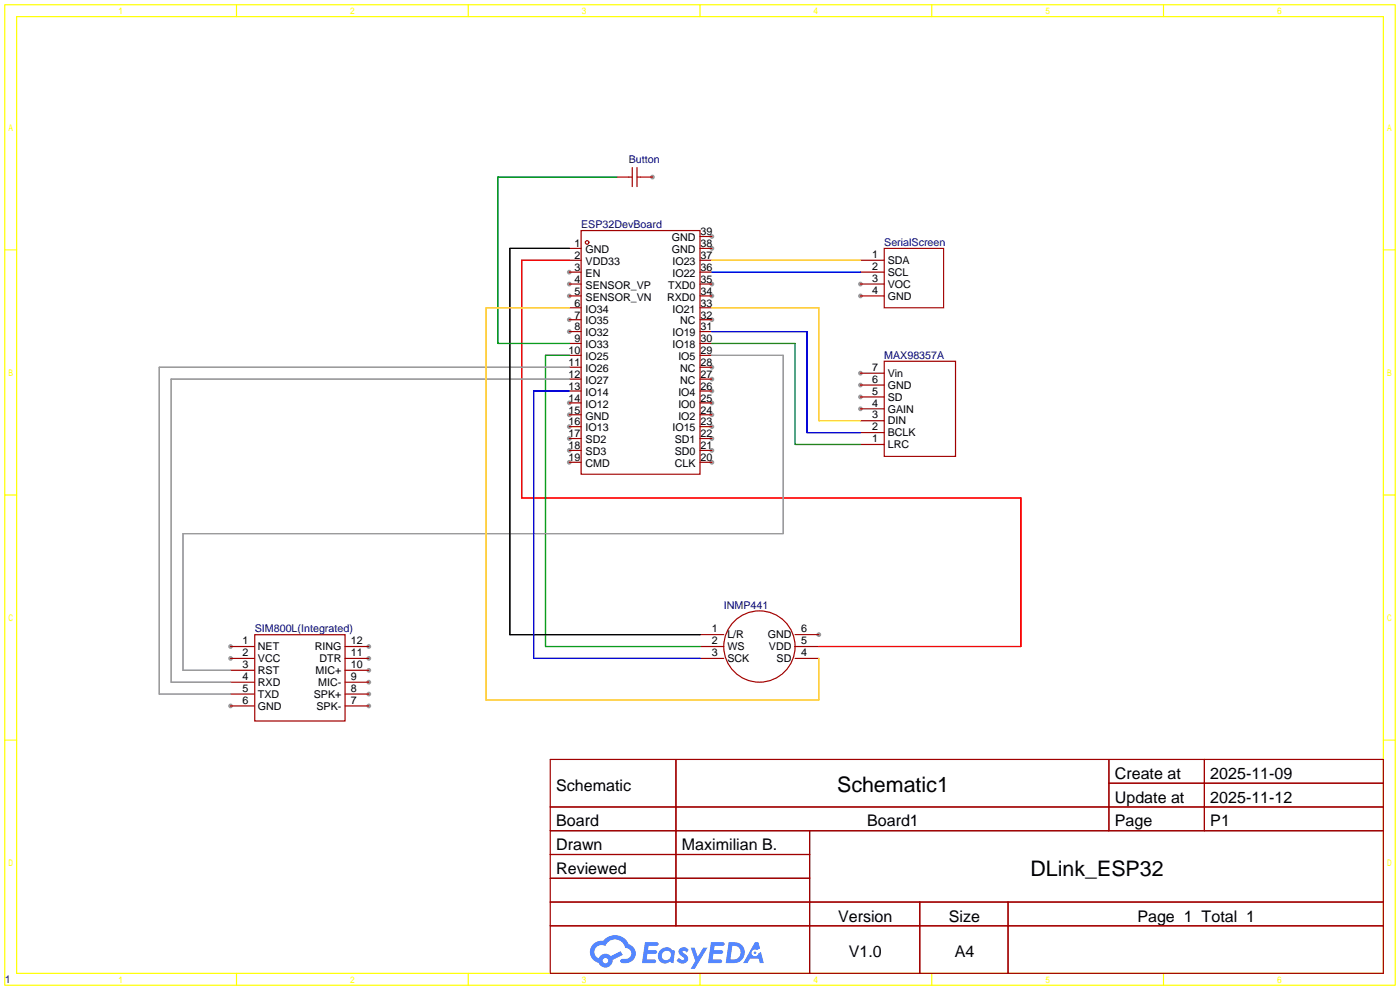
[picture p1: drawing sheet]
<svg xmlns="http://www.w3.org/2000/svg" width="299mm" height="212mm" viewBox="0 0 299 212" stroke-linecap="round" stroke-linejoin="round" font-family="sans-serif">
<g fill="#999">
<circle cx="121.7" cy="58.2" r=".51"/>
<circle cx="121.7" cy="60.7" r=".51"/>
<circle cx="121.7" cy="63.2" r=".51"/>
<circle cx="121.7" cy="68.3" r=".51"/>
<circle cx="121.7" cy="70.9" r=".51"/>
<circle cx="121.7" cy="86.1" r=".51"/>
<circle cx="121.7" cy="88.6" r=".51"/>
<circle cx="121.7" cy="91.2" r=".51"/>
<circle cx="121.7" cy="93.7" r=".51"/>
<circle cx="121.7" cy="96.3" r=".51"/>
<circle cx="121.7" cy="98.8" r=".51"/>
<circle cx="152.1" cy="98.8" r=".51"/>
<circle cx="152.1" cy="96.3" r=".51"/>
<circle cx="152.1" cy="93.7" r=".51"/>
<circle cx="152.1" cy="91.2" r=".51"/>
<circle cx="152.1" cy="88.6" r=".51"/>
<circle cx="152.1" cy="86.1" r=".51"/>
<circle cx="152.1" cy="83.6" r=".51"/>
<circle cx="152.1" cy="81" r=".51"/>
<circle cx="152.1" cy="78.5" r=".51"/>
<circle cx="152.1" cy="68.3" r=".51"/>
<circle cx="152.1" cy="63.2" r=".51"/>
<circle cx="152.1" cy="60.7" r=".51"/>
<circle cx="152.1" cy="53.1" r=".51"/>
<circle cx="152.1" cy="50.5" r=".51"/>
<circle cx="49.3" cy="138.2" r=".51"/>
<circle cx="49.3" cy="140.7" r=".51"/>
<circle cx="49.3" cy="150.9" r=".51"/>
<circle cx="78.8" cy="150.9" r=".51"/>
<circle cx="78.8" cy="148.3" r=".51"/>
<circle cx="78.8" cy="145.8" r=".51"/>
<circle cx="78.8" cy="143.3" r=".51"/>
<circle cx="78.8" cy="140.7" r=".51"/>
<circle cx="78.8" cy="138.2" r=".51"/>
<circle cx="175" cy="135.6" r=".51"/>
<circle cx="139.4" cy="37.8" r=".51"/>
<circle cx="183.9" cy="87.4" r=".51"/>
<circle cx="183.9" cy="84.8" r=".51"/>
<circle cx="183.9" cy="82.3" r=".51"/>
<circle cx="183.9" cy="79.8" r=".51"/>
<circle cx="183.9" cy="60.7" r=".51"/>
<circle cx="183.9" cy="63.2" r=".51"/>
</g>
<g fill="none" stroke="#ff0" stroke-width=".25">
<path d="M1 1h297.2v209.6h-297.2zM3.6 3.6h292.1v204.4h-292.1zM50.5 1v2.6M100.1 1v2.6M149.6 1v2.6M199.1 1v2.6M248.7 1v2.6M1 53.4h2.6M295.7 53.4h2.5M1 105.8h2.6M295.7 105.8h2.5M1 158.2h2.6"/>
<path d="M295.7 158.2h2.5M50.5 208v2.6M100.1 208v2.6M149.6 208v2.6M199.1 208v2.6M248.7 208v2.6"/>
</g>
<g fill="none" stroke="#a10000" stroke-width=".25">
<path d="M117.6 162.3h178.1v45.7h-178.1zM117.6 172.5h178.1M117.6 177.5h178.1M144.5 162.3v35.6M173 177.5v30.5M237 162.3v15.2M237 167.4h58.7M257.4 162.3v15.2M117.6 182.6h55.4M117.6 192.8h178.1M117.6 187.7h55.4M117.6 197.9h178.1"/>
<path d="M196.6 192.8v15.2M215.4 192.8v15.2"/>
</g>
<g fill="#5487ff">
<path d="M145.3 202.7a1.3 1.3 0 0 1 1.9 .3l-.4 .6a.54 .54 0 0 0-.9-.2l.1 .2a1.34 1.34 0 0 1 .9 1.8 1.47 1.47 0 0 1-2.3-.1l.5-.6 .8 .5a.31 .31 0 0 0 .4-.3 .31 .31 0 0 0-.3-.4 1.12 1.12 0 0 1-.7-1.8z"/>
<path d="M147.6 202.5h.9l.6 2 1.2-2h.9l-2.7 4.6h-.9l1-1.7z"/>
<path d="M137.8 201.4h1.7a1.31 1.31 0 0 1 1.2 .2 .4 .4 0 0 1-.3 .5l-1.8 .1-.1 .9h1.6a.4 .4 0 0 1 .4 .4 .4 .4 0 0 1-.5 .4h-1.6l-.2 1.2h1.4a.46 .46 0 0 1 .5 0 .46 .46 0 0 1 .1 .5l-.4 .2h-2.6z"/>
<path d="M151.9 201.4h1.7a1.32 1.32 0 0 1 1.2 .2 .39 .39 0 0 1-.3 .5l-1.8 .1-.1 .9h1.6a.4 .4 0 0 1 .4 .4 .4 .4 0 0 1-.4 .4h-1.7l-.2 1.2h1.4a.46 .46 0 0 1 .5 0 .46 .46 0 0 1 .1 .5l-.4 .2h-2.6z"/>
<path d="M161.3 201.4h.8l.3 1.3-.6 .4a.75 .75 0 0 0-1.1 .3 .75 .75 0 0 0 .5 1 .75 .75 0 0 0 .9-.7l.5-.2 .6 2.3h-.8l-.3-.9h-1.8l-.5 .9h-1z"/>
<path d="M155.7 201.4l-.6 4.4h1.5a2.27 2.27 0 0 0 2.6-2.2 2.27 2.27 0 0 0-2.7-2.2zM156.5 202.1a1.5 1.5 0 0 1 1.8 1.6 1.5 1.5 0 0 1-1.9 1.4h-.3z"/>
<path d="M141.2 203a1.6 1.6 0 0 0-.3 2.3 1.6 1.6 0 0 0 2.3 .2l.7 .3 .3-2.4-.1-.3-.5-.1a1.58 1.58 0 0 0-2.4 0zM141.8 203.5a.98 .98 0 0 1 1.6 .4 .98 .98 0 0 1-1.1 1.3 .94 .94 0 0 1-.9-.7 .94 .94 0 0 1 .4-1z"/>
<path d="M126.8 201.8a2.37 2.37 0 0 0 1.1 4 1.54 1.54 0 0 0 1.8 1 1.54 1.54 0 0 0 1.2-1.6l2.2-1.1-.5-.8-2 1a1.57 1.57 0 0 0-2.7 .5 1.5 1.5 0 0 1-.7-2.1 1.5 1.5 0 0 1 2.2-.5 2.23 2.23 0 0 1 2.3-1.4 2.23 2.23 0 0 1 2 1.8 1.16 1.16 0 0 1 1.2 1.1 1.16 1.16 0 0 1-1.1 1.2h-.7a.47 .47 0 0 0-.5 .4 .47 .47 0 0 0 .4 .5 2.17 2.17 0 0 0 2.5-.9 2.17 2.17 0 0 0-.3-2.7l-.8-.4a3.2 3.2 0 0 0-5.5-.7l-1.1 .1zM128.8 205.3a.6 .6 0 0 1 1.2 0 .6 .6 0 0 1-1.2 0z"/>
<circle cx="161.4" cy="203.6" r=".28"/>
</g>
<g fill="none" stroke="#a10000" stroke-width=".25">
<path d="M131.8 37.8h3.3M135.1 35.8v4.1M136.1 37.8h3.3M136.1 35.8v4.1M121.7 53.1h2.5M121.7 55.6h2.5M121.7 58.2h2.5M124.2 49.3h25.4v52h-25.4zM149.6 53.1h2.5M149.6 55.6h2.5M149.6 58.2h2.5M149.6 50.5h2.5"/>
<path d="M183.9 55.6h5.1M183.9 58.2h5.1M189 53.1h12.7v12.7h-12.7zM121.7 60.7h2.5M121.7 63.2h2.5M121.7 65.8h2.5M121.7 68.3h2.5M121.7 70.9h2.5M121.7 73.4h2.5M121.7 75.9h2.5M121.7 78.5h2.5M149.6 60.7h2.5"/>
<path d="M149.6 63.2h2.5M149.6 65.8h2.5M149.6 68.3h2.5M149.6 70.9h2.5M149.6 73.4h2.5M149.6 75.9h2.5M149.6 78.5h2.5M183.9 60.7h5.1M183.9 63.2h5.1M183.9 79.8h5.1M189 77.2h15.2v20.3h-15.2zM121.7 81h2.5"/>
<path d="M121.7 83.6h2.5M121.7 86.1h2.5M121.7 88.6h2.5M121.7 91.2h2.5M121.7 93.7h2.5M121.7 96.3h2.5M121.7 98.8h2.5M149.6 81h2.5M149.6 83.6h2.5M149.6 86.1h2.5M149.6 88.6h2.5M149.6 91.2h2.5"/>
<path d="M149.6 93.7h2.5M149.6 96.3h2.5M149.6 98.8h2.5M183.9 95h5.1M183.9 92.5h5.1M183.9 89.9h5.1M183.9 87.4h5.1M183.9 84.8h5.1M183.9 82.3h5.1M49.3 138.2h5.1M54.4 135.6h19.3v18.5h-19.3zM73.7 138.2h5.1"/>
<path d="M149.6 138.2h5.1M149.6 135.6h5.1M169.9 138.2h5.1M169.9 135.6h5.1M49.3 140.7h5.1M49.3 143.3h5.1M49.3 145.8h5.1M49.3 148.3h5.1M49.3 150.9h5.1M73.7 140.7h5.1M73.7 143.3h5.1M73.7 145.8h5.1"/>
<path d="M73.7 148.3h5.1M73.7 150.9h5.1M149.6 140.7h5.1M169.9 140.7h5.1"/>
<circle cx="125.5" cy="51.8" r=".38"/>
<circle cx="162.3" cy="138.2" r="7.6"/>
</g>
<path d="M121.7 55.6h-10.2v50.8h106.7v31.8h-43.2" fill="none" stroke="#f00" stroke-width=".25"/>
<path d="M121.7 75.9h-5.1v62.3h33" fill="none" stroke="#090" stroke-width=".25"/>
<path d="M121.7 78.5h-87.7v69.8h15.3M152.1 75.9h15.3v38.1h-128.3v29.3h10.2M121.7 81h-85.1v64.8h12.7" fill="none" stroke="#999" stroke-width=".25"/>
<path d="M152.1 55.6h31.8M121.7 65.8h-17.8v83.8h71.1v-8.9M152.1 65.8h22.9v24.1h8.9" fill="none" stroke="#fc3" stroke-width=".25"/>
<path d="M152.1 58.2h31.8M152.1 70.9h20.4v21.6h11.4M121.7 83.6h-7.7v57.1h35.6" fill="none" stroke="#00f" stroke-width=".25"/>
<path d="M121.7 53.1h-12.7v82.5h40.6" fill="none" stroke="#000" stroke-width=".25"/>
<path d="M152.1 73.4h17.8v21.6h14" fill="none" stroke="#393" stroke-width=".25"/>
<path d="M131.8 37.8h-25.4v35.6h15.3" fill="none" stroke="#093" stroke-width=".25"/>
<g font-size="4.6">
<text x="178.9" y="169.3">Schematic1</text>
<text x="220.2" y="187.1">DLink_ESP32</text>
</g>
<g font-size="3.4">
<text x="238.3" y="166.5">Create at</text>
<text x="258.7" y="166.5">2025-11-09</text>
<text x="118.9" y="169">Schematic</text>
<text x="238.3" y="171.6">Update at</text>
<text x="258.7" y="171.6">2025-11-12</text>
<text x="118.9" y="176.6">Board</text>
<text x="185.3" y="176.6">Board1</text>
<text x="238.3" y="176.6">Page</text>
<text x="258.7" y="176.6">P1</text>
<text x="118.9" y="181.7">Drawn</text>
<text x="145.7" y="181.7">Maximilian B.</text>
<text x="118.9" y="186.8">Reviewed</text>
<text x="179.1" y="197">Version</text>
<text x="202.8" y="197">Size</text>
<text x="243.1" y="197">Page 1 Total 1</text>
<text x="181.4" y="204.6">V1.0</text>
<text x="204" y="204.6">A4</text>
</g>
<g font-size="2.3" fill="#000080">
<text x="134.4" y="34.8">Button</text>
<text x="124.2" y="48.8">ESP32DevBoard</text>
<text x="189" y="52.6">SerialScreen</text>
<text x="189" y="76.7">MAX98357A</text>
<text x="154.7" y="130.1">INMP441</text>
<text x="54.4" y="135.2">SIM800L(Integrated)</text>
<text x="1" y="210.1">1</text>
</g>
<g font-size="2.3">
<text x="122.8" y="52.8">1</text>
<text x="143.6" y="51.6">GND</text>
<text x="149.7" y="52.8">38</text>
<text x="149.7" y="50.3">39</text>
<text x="122.8" y="55.4">2</text>
<text x="122.8" y="57.9">3</text>
<text x="125.1" y="54.1">GND</text>
<text x="125.1" y="56.6">VDD33</text>
<text x="125.1" y="59.2">EN</text>
<text x="143.6" y="54.1">GND</text>
<text x="143.7" y="59.2">IO22</text>
<text x="143.7" y="56.6">IO23</text>
<text x="149.7" y="57.9">36</text>
<text x="149.7" y="55.4">37</text>
<text x="186.4" y="55.1">1</text>
<text x="186.4" y="57.7">2</text>
<text x="189.7" y="56.4">SDA</text>
<text x="189.7" y="59">SCL</text>
<text x="122.8" y="60.5">4</text>
<text x="122.8" y="63">5</text>
<text x="122.8" y="65.5">6</text>
<text x="125.1" y="61.7">SENSOR_VP</text>
<text x="125.1" y="64.3">SENSOR_VN</text>
<text x="142.6" y="64.3">RXD0</text>
<text x="142.8" y="61.7">TXD0</text>
<text x="149.7" y="65.5">33</text>
<text x="149.7" y="63">34</text>
<text x="149.7" y="60.5">35</text>
<text x="186.4" y="60.2">3</text>
<text x="186.4" y="62.8">4</text>
<text x="189.7" y="61.5">VOC</text>
<text x="189.7" y="64">GND</text>
<text x="122.8" y="68.1">7</text>
<text x="122.8" y="70.6">8</text>
<text x="125.1" y="66.8">IO34</text>
<text x="125.1" y="69.3">IO35</text>
<text x="125.1" y="71.9">IO32</text>
<text x="143.7" y="71.9">IO19</text>
<text x="143.7" y="66.8">IO21</text>
<text x="145.4" y="69.3">NC</text>
<text x="149.7" y="70.6">31</text>
<text x="149.7" y="68.1">32</text>
<text x="121.5" y="75.7">10</text>
<text x="122.8" y="73.2">9</text>
<text x="125.1" y="74.4">IO33</text>
<text x="125.1" y="77">IO25</text>
<text x="143.7" y="74.4">IO18</text>
<text x="145" y="77">IO5</text>
<text x="149.7" y="75.7">29</text>
<text x="149.7" y="73.2">30</text>
<text x="121.5" y="78.2">11</text>
<text x="121.5" y="80.8">12</text>
<text x="121.5" y="83.3">13</text>
<text x="125.1" y="79.5">IO26</text>
<text x="125.1" y="82">IO27</text>
<text x="145.4" y="82">NC</text>
<text x="145.4" y="79.5">NC</text>
<text x="149.7" y="83.3">26</text>
<text x="149.7" y="80.8">27</text>
<text x="149.7" y="78.2">28</text>
<text x="186.4" y="81.8">6</text>
<text x="186.4" y="79.3">7</text>
<text x="189.7" y="83.1">GND</text>
<text x="189.7" y="80.5">Vin</text>
<text x="121.5" y="85.9">14</text>
<text x="121.5" y="88.4">15</text>
<text x="125.1" y="84.6">IO14</text>
<text x="125.1" y="87.1">IO12</text>
<text x="125.1" y="89.7">GND</text>
<text x="145" y="89.7">IO2</text>
<text x="145" y="87.1">IO0</text>
<text x="145" y="84.6">IO4</text>
<text x="149.7" y="88.4">24</text>
<text x="149.7" y="85.9">25</text>
<text x="186.4" y="89.4">3</text>
<text x="186.4" y="86.9">4</text>
<text x="186.4" y="84.4">5</text>
<text x="189.7" y="88.2">GAIN</text>
<text x="189.7" y="85.6">SD</text>
<text x="121.5" y="90.9">16</text>
<text x="121.5" y="93.5">17</text>
<text x="125.1" y="92.2">IO13</text>
<text x="125.1" y="94.7">SD2</text>
<text x="143.7" y="92.2">IO15</text>
<text x="144.2" y="94.7">SD1</text>
<text x="149.7" y="93.5">22</text>
<text x="149.7" y="90.9">23</text>
<text x="186.4" y="94.5">1</text>
<text x="186.4" y="92">2</text>
<text x="189.7" y="95.8">LRC</text>
<text x="189.7" y="93.2">BCLK</text>
<text x="189.7" y="90.7">DIN</text>
<text x="121.5" y="96">18</text>
<text x="121.5" y="98.6">19</text>
<text x="125.1" y="97.3">SD3</text>
<text x="125.1" y="99.8">CMD</text>
<text x="144.2" y="99.8">CLK</text>
<text x="144.2" y="97.3">SD0</text>
<text x="149.7" y="98.6">20</text>
<text x="149.7" y="96">21</text>
<text x="51.8" y="137.7">1</text>
<text x="75" y="137.7">12</text>
<text x="152.1" y="135.2">1</text>
<text x="152.1" y="137.7">2</text>
<text x="155.4" y="136.4">L/R</text>
<text x="164.1" y="136.4">GND</text>
<text x="171.2" y="137.7">5</text>
<text x="171.2" y="135.2">6</text>
<text x="51.8" y="140.2">2</text>
<text x="51.8" y="142.8">3</text>
<text x="55.1" y="139">NET</text>
<text x="55.1" y="141.5">VCC</text>
<text x="67.3" y="139">RING</text>
<text x="68.3" y="141.5">DTR</text>
<text x="75" y="142.8">10</text>
<text x="75" y="140.2">11</text>
<text x="152.1" y="140.2">3</text>
<text x="155.4" y="139">WS</text>
<text x="155.4" y="141.5">SCK</text>
<text x="164.3" y="139">VDD</text>
<text x="166" y="141.5">SD</text>
<text x="171.2" y="140.2">4</text>
<text x="51.8" y="145.3">4</text>
<text x="51.8" y="147.9">5</text>
<text x="55.1" y="144">RST</text>
<text x="55.1" y="146.6">RXD</text>
<text x="55.1" y="149.1">TXD</text>
<text x="67.1" y="149.1">SPK+</text>
<text x="67.5" y="144">MIC+</text>
<text x="68" y="146.6">MIC-</text>
<text x="75" y="147.9">8</text>
<text x="75" y="145.3">9</text>
<text x="51.8" y="150.4">6</text>
<text x="55.1" y="151.7">GND</text>
<text x="67.6" y="151.7">SPK-</text>
<text x="75" y="150.4">7</text>
</g>
</svg>
